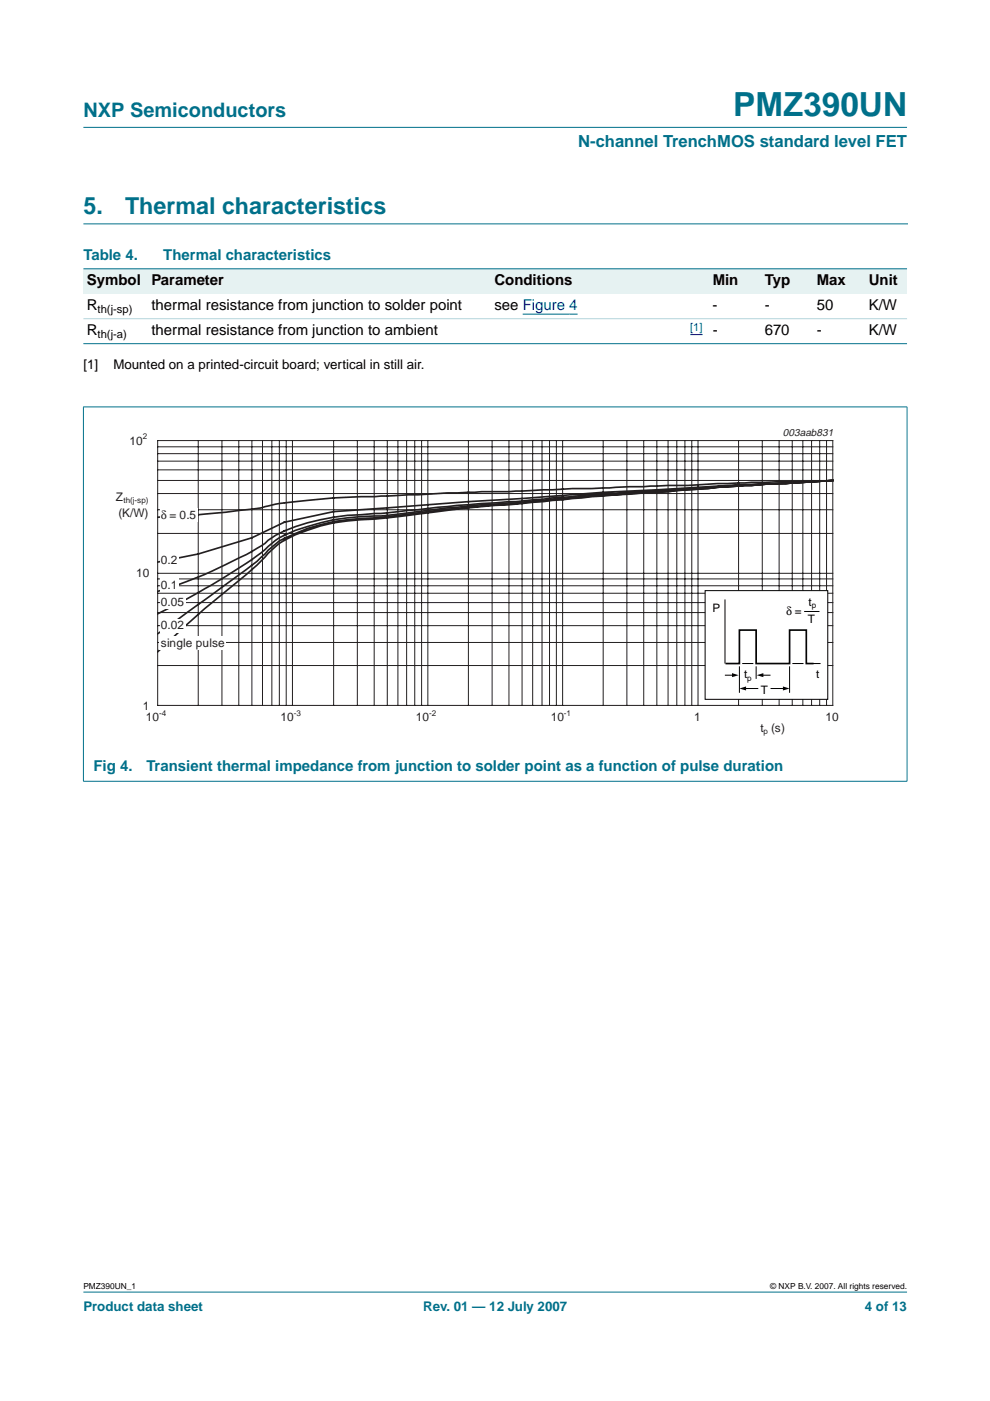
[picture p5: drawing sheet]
<svg xmlns="http://www.w3.org/2000/svg" width="210mm" height="297mm" viewBox="0 0 210 297" stroke-linecap="round" stroke-linejoin="round" font-family="sans-serif">
<g fill="#00708a" stroke="#00708a" stroke-width=".21">
<path d="M17.7 273.9h174.6z"/>
<path d="M17.7 27h174.6z"/>
</g>
<path d="M17.7 47.5h174.7" fill="none" stroke="#00708a" stroke-width=".21"/>
<g fill="#e6f2f2">
<path d="M17.7 57h13.7v5.3h-13.7z" fill-rule="evenodd"/>
<path d="M31.4 57h72.7v5.3h-72.7z" fill-rule="evenodd"/>
<path d="M104.1 57h40.6v5.3h-40.6z" fill-rule="evenodd"/>
<path d="M144.7 57h5.7v5.3h-5.7z" fill-rule="evenodd"/>
<path d="M150.4 57h11v5.3h-11z" fill-rule="evenodd"/>
<path d="M161.4 57h11.1v5.3h-11.1z" fill-rule="evenodd"/>
<path d="M172.5 57h11v5.3h-11z" fill-rule="evenodd"/>
<path d="M183.5 57h8.8v5.3h-8.8z" fill-rule="evenodd"/>
</g>
<path d="M110.8 66.6h11.7M146.3 70.9h2.7" fill="none" stroke="#00f" stroke-width=".21"/>
<g fill="#00708a" stroke="#00708a" stroke-width=".21">
<path d="M17.7 57h174.6z"/>
<path d="M17.7 72.9h174.6z"/>
<path d="M17.7 86.3v79.3z"/>
<path d="M192.3 86.3v79.3z"/>
<path d="M17.6 86.3h174.8z"/>
<path d="M17.6 165.6h174.8z"/>
</g>
<path d="M17.7 67.6h174.6z" fill="#b3d4db" stroke="#b3d4db" stroke-width=".21"/>
<g fill="none" stroke="#231f20" stroke-width=".21">
<path d="M33.4 99.6h143.2M33.4 97.8h143.2M33.4 96.2h143.2M33.4 94.7h143.2M33.4 93.4h143.2v56.2h-143.2zM42 93.4v56.2M47.1 93.4v56.2M50.6 93.4v56.2M53.4 93.4v56.2M55.7 93.4v56.2M57.6 93.4v56.2M59.2 93.4v56.2"/>
<path d="M60.7 93.4v56.2M62 93.4v56.2M70.7 93.4v56.2M75.8 93.4v56.2M79.3 93.4v56.2M82.1 93.4v56.2M84.4 93.4v56.2M86.2 93.4v56.2M87.9 93.4v56.2M89.4 93.4v56.2M90.7 93.4v56.2M99.3 93.4v56.2"/>
<path d="M104.3 93.4v56.2M107.9 93.4v56.2M110.7 93.4v56.2M112.9 93.4v56.2M114.9 93.4v56.2M116.5 93.4v56.2M118 93.4v56.2M119.3 93.4v56.2M127.9 93.4v56.2M132.9 93.4v56.2M136.5 93.4v56.2M139.3 93.4v56.2"/>
<path d="M141.6 93.4v56.2M143.5 93.4v56.2M145.2 93.4v56.2M146.7 93.4v56.2M148 93.4v56.2M156.6 93.4v56.2M161.6 93.4v56.2M165.2 93.4v56.2M168 93.4v56.2M170.2 93.4v56.2M172.1 93.4v56.2M173.8 93.4v56.2"/>
<path d="M175.2 93.4v56.2M33.4 113.1h143.2M33.4 108.1h143.2M33.4 104.6h143.2M33.4 101.9h143.2M33.4 136.2h143.2M33.4 132.7h143.2M33.4 129.9h143.2M33.4 127.8h143.2M33.4 125.8h143.2M33.4 124.2h143.2M33.4 122.7h143.2"/>
<path d="M33.4 121.6h143.2M33.4 141.1h143.2"/>
</g>
<g fill="none" stroke="#231f20" stroke-width=".35">
<path d="M127.9 105l-35.1 3.2a234.7 234.7 0 0 1-19.2 2 37.5 37.5 0 0 0-14.4 4.5l-2.4 2-1.4 1.4a60.9 60.9 0 0 1-7.5 5.8l-14.5 10.5M127.9 105l-10.7 .8-7.8 .8a332 332 0 0 0-27.3 2.7l-1.3 .1a45.9 45.9 0 0 0-21.6 4.6l-3 2.5a141.1 141.1 0 0 1-22.8 13.6M139.3 104.4l-13.8 .9-16.1 1.6a459.2 459.2 0 0 0-28.6 3l-1.3 .2a38.4 38.4 0 0 0-20.3 5.1l-2.4 2.1-.6 .8a83.4 83.4 0 0 1-8.3 7.3l-4.5 3.7-10 9.1M139.3 104.4l-11.4 .6M148 103.6l-20.1 1.4M148 103.6l-4.2 .2a634.2 634.2 0 0 0-34.4 2.6l-4.4 .2a251.1 251.1 0 0 0-18.4 1.6l-5.8 .7-4.2 .2a42.1 42.1 0 0 0-18.2 4.4 46.9 46.9 0 0 1-10.5 6.2l-5.9 2.6-4.5 1.8-4.1 1.3M156.6 103.1l-17.3 1.3M156.6 103.1l-8.6 .5M168 102.4l-11.4 .7M168 102.4l-10.1 .4-9.9 .8M168 102.4l-11.4 .4-28.7 1.6-57.2 4.1-10.4 2.2-6.9 3.3-11.4 3.5-8.6 1.7M176.6 101.9l-8.6 .5"/>
<path d="M176.6 101.9l-6.2 .2-11 .2-13.5 .6h-4.3l-16.1 .7h-4.1l-13.5 .6h-5.8l-20 1a190 190 0 0 0-21.8 1.4l-1.9 .3-3 .8-4.6 .5a197.1 197.1 0 0 1-17.4 1.5"/>
</g>
<g fill="#fff">
<path d="M33.9 134.9h14v2.9h-14z" fill-rule="evenodd"/>
<path d="M33.9 107.8h7.9v2.9h-7.9z" fill-rule="evenodd"/>
<path d="M33.9 117.4h4v2.9h-4z" fill-rule="evenodd"/>
<path d="M33.9 122.6h4v2.9h-4z" fill-rule="evenodd"/>
<path d="M33.9 126.3h5.4v2.9h-5.4z" fill-rule="evenodd"/>
<path d="M33.9 131.2h5.4v2.9h-5.4z" fill-rule="evenodd"/>
</g>
<path d="M20.3 90.5h169.4v66.3h-169.4z" fill="none" stroke="#fff" stroke-width=".21"/>
<path d="M149.5 125.2h26v23.1h-26z" fill="#fff" stroke="#000" stroke-width=".21"/>
<path d="M153.7 127.1v13.6M170.5 129.6h3.2M153.8 143.2h1.7M156.8 141.3v5.6M157.4 140.7h2.3M157.9 146h2.8M160.3 141.3v2.6M161.6 143.2h1.7M163.5 146h2.8M167.4 141.3v5.6M168 140.7h2.4M171.6 140.7h2.4" fill="none" stroke="#000" stroke-width=".21"/>
<path d="M153.8 140.7h3v-7.1h3.5v7.1h7.1v-7.1h3.6v7.1h1.5" fill="none" stroke="#000" stroke-width=".35"/>
<path d="M155.2 142.7l1.4 .5-1.4 .4zM156.8 146l1.4-.5v.9zM160.4 143.2l1.5-.5v.9zM166 145.5l1.4 .5-1.4 .4z" fill="#000"/>
<text font-size="7.1" fill="#00708a" x="155.5" y="24.7">PMZ390UN</text>
<g font-size="4.9" fill="#00708a">
<text x="17.7" y="45.5">5.</text>
<text x="26.5" y="45.5">Thermal characteristics</text>
</g>
<text font-size="4.2" fill="#00708a" x="17.7" y="24.9">NXP Semiconductors</text>
<text font-size="3.5" fill="#00708a" x="122.6" y="31.1">N-channel TrenchMOS standard level FET</text>
<g font-size="3.2" fill="#00708a">
<text x="17.7" y="55.2">Table 4.</text>
<text x="34.6" y="55.2">Thermal characteristics</text>
<text x="19.8" y="163.5">Fig 4.</text>
<text x="31.1" y="163.5">Transient thermal impedance from junction to solder point as a function of pulse duration</text>
</g>
<g font-size="3.2">
<text x="18.4" y="65.8">R</text>
<text x="18.4" y="60.5">Symbol</text>
<text x="32.1" y="60.5">Parameter</text>
<text x="32.1" y="65.8">thermal resistance from junction to solder point</text>
<text x="104.8" y="60.5">Conditions</text>
<text x="104.8" y="65.8">see Figure 4</text>
<text x="151.1" y="65.8">-</text>
<text x="151.1" y="60.5">Min</text>
<text x="162.1" y="65.8">-</text>
<text x="162.1" y="60.5">Typ</text>
<text x="173.2" y="65.8">50</text>
<text x="173.2" y="60.5">Max</text>
<text x="184.2" y="65.8">K/W</text>
<text x="184.2" y="60.5">Unit</text>
<text x="18.4" y="71.1">R</text>
<text x="32.1" y="71.1">thermal resistance from junction to ambient</text>
<text x="151.1" y="71.1">-</text>
<text x="162.1" y="71.1">670</text>
<text x="173.2" y="71.1">-</text>
<text x="184.2" y="71.1">K/W</text>
</g>
<g font-size="2.8">
<text x="17.7" y="78.3">[1]</text>
<text x="24" y="78.3">Mounted on a printed-circuit board; vertical in still air.</text>
</g>
<g font-size="2.8" fill="#00708a">
<text x="17.7" y="278">Product data sheet</text>
<text x="89.7" y="278">Rev. 01 — 12 July 2007</text>
<text x="183.4" y="278">4 of 13</text>
</g>
<g font-size="2.5" fill="#231f20">
<text x="27.5" y="94.3">10</text>
<text x="24.6" y="106.2">Z</text>
<text x="25.1" y="109.6">(K/W)</text>
<text x="34.1" y="110">δ = 0.5</text>
<text x="34.1" y="119.7">0.2</text>
<text x="28.9" y="122.4">10</text>
<text x="34.1" y="124.8">0.1</text>
<text x="34.1" y="128.5">0.05</text>
<text x="34.1" y="137.1">single pulse</text>
<text x="34.1" y="133.4">0.02</text>
<text x="30.3" y="150.4">1</text>
<text x="30.9" y="152.9">10</text>
<text x="59.5" y="152.9">10</text>
<text x="88.2" y="152.9">10</text>
<text x="116.8" y="152.9">10</text>
<text x="147.2" y="152.9">1</text>
<text x="161.2" y="155.2">t (s)</text>
<text x="175.1" y="152.9">10</text>
</g>
<g font-size="2.5">
<text x="151" y="129.9">P</text>
<text x="166.7" y="130.3">δ</text>
<text x="168.5" y="130.3">=</text>
<text x="171.5" y="128.4">t</text>
<text x="171.3" y="132">T</text>
<text x="157.8" y="143.8">t</text>
<text x="173.1" y="143.7">t</text>
<text x="161.3" y="147.2">T</text>
</g>
<g font-size="2.4">
<text x="20.7" y="66.4">th(j-sp)</text>
<text x="20.7" y="71.7">th(j-a)</text>
</g>
<text font-size="2.4" fill="#00f" x="146.3" y="70.1">[1]</text>
<text font-size="2.2" fill="#231f20" x="166" y="92.5">003aab831</text>
<g font-size="1.8">
<text x="17.7" y="273.4">PMZ390UN_1</text>
<text x="163.3" y="273.4">© NXP B.V. 2007. All rights reserved.</text>
</g>
<g font-size="1.7" fill="#231f20">
<text x="30.3" y="93.2">2</text>
<text x="26.2" y="106.6">th(j-sp)</text>
<text x="33.7" y="151.8">-4</text>
<text x="62.3" y="151.8">-3</text>
<text x="91" y="151.8">-2</text>
<text x="119.6" y="151.8">-1</text>
<text x="161.9" y="155.7">p</text>
</g>
<g font-size="1.7">
<text x="172.1" y="128.9">p</text>
<text x="158.4" y="144.3">p</text>
</g>
</svg>
